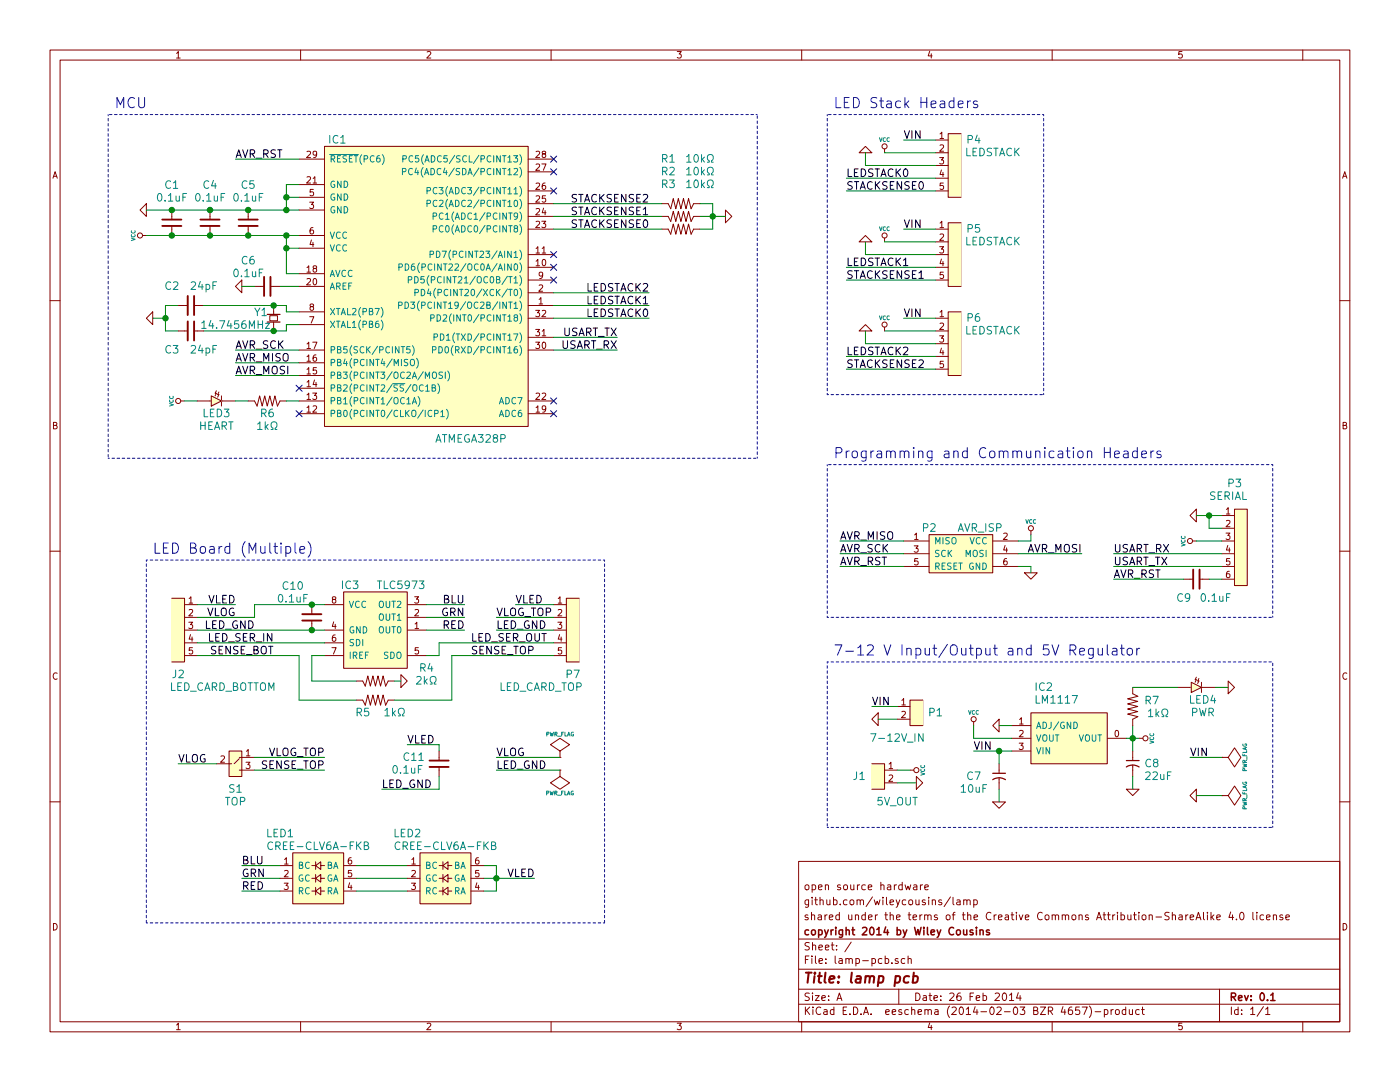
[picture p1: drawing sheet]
EESchema Schematic File Version 2
LIBS:power
LIBS:7400-ic
LIBS:analog-ic
LIBS:avr-mcu
LIBS:bluegiga
LIBS:connector
LIBS:freescale-ic
LIBS:ftdi-ic
LIBS:maxim-ic
LIBS:micrel-ic
LIBS:microchip-ic
LIBS:nxp-ic
LIBS:rohm
LIBS:sharp-relay
LIBS:sparkfun
LIBS:standard
LIBS:stmicro-mcu
LIBS:ti-ic
LIBS:uln-ic
LIBS:led
LIBS:lamp-pcb-cache
EELAYER 24 0
EELAYER END
$Descr A 11000 8500
encoding utf-8
Sheet 1 1
Title "lamp pcb"
Date "26 Feb 2014"
Rev "0.1"
Comp "copyright 2014 by Wiley Cousins"
Comment1 "shared under the terms of the Creative Commons Attribution-ShareAlike 4.0 license"
Comment2 "github.com/wileycousins/lamp"
Comment3 "open source hardware"
Comment4 ""
$EndDescr
$Comp
L ATMEGA328P_TQFP IC1
U 1 1
P 3350 2250
F 0 "IC1" H 2650 3400 60  0000 C CNN
F 1 "ATMEGA328P" H 3700 1050 60  0000 C CNN
F 2 "" H 3350 2250 60  0000 C CNN
F 3 "" H 3350 2250 60  0000 C CNN
	1    3350 2250
	1    0    0    -1  
$EndComp
$Comp
L AVR_ISP P2
U 1 1
P 7550 4350
F 0 "P2" H 7300 4550 60  0000 C CNN
F 1 "AVR_ISP" H 7700 4550 60  0000 C CNN
F 2 "" H 7550 4350 60  0001 C CNN
F 3 "" H 7550 4350 60  0001 C CNN
	1    7550 4350
	1    0    0    -1  
$EndComp
$Comp
L 6PIN_HEADER P3
U 1 1
P 9700 4300
F 0 "P3" H 9700 4800 60  0000 C CNN
F 1 "SERIAL" H 9650 4700 60  0000 C CNN
F 2 "" H 9750 4300 60  0001 C CNN
F 3 "" H 9750 4300 60  0001 C CNN
	1    9700 4300
	1    0    0    -1  
$EndComp
$Comp
L CRYSTAL Y1
U 1 1
P 2150 2500
F 0 "Y1" V 2200 2600 60  0000 C CNN
F 1 "14.7456MHz" V 2100 2800 60  0000 C CNN
F 2 "" H 2150 2500 60  0001 C CNN
F 3 "http://www.abracon.com/Resonators/abls.pdf" H 2150 2500 60  0001 C CNN
F 4 "Abracon Corporation" H 2150 2500 60  0001 C CNN "Manufacturer"
F 5 "ABLS-14.7456MHZ-B4-T" H 2150 2500 60  0001 C CNN "Manuf. Part"
F 6 "Digikey" H 2150 2500 60  0001 C CNN "Distributor"
F 7 "535-10223-1-ND" H 2150 2500 60  0001 C CNN "Distrib. Part"
F 8 "http://www.digikey.com/product-detail/en/ABLS-14.7456MHZ-B4-T/535-10223-1-ND/2184258" H 2150 2500 60  0001 C CNN "Distrib. Link"
	1    2150 2500
	0    -1   -1   0   
$EndComp
$Comp
L C C2
U 1 1
P 1500 2400
F 0 "C2" H 1350 2550 60  0000 C CNN
F 1 "24pF" H 1600 2550 60  0000 C CNN
F 2 "" H 1500 2400 60  0001 C CNN
F 3 "" H 1500 2400 60  0001 C CNN
F 4 "Samsung Electro-Mechanics America, Inc" H 1500 2400 60  0001 C CNN "Manufacturer"
F 5 "CL10C240JB8NCNC" H 1500 2400 60  0001 C CNN "Manuf. Part"
F 6 "Digikey" H 1500 2400 60  0001 C CNN "Distributor"
F 7 "1276-2242-1-ND" H 1500 2400 60  0001 C CNN "Distrib. Part"
F 8 "http://www.digikey.com/product-detail/en/CL10C240JB8NCNC/1276-2242-1-ND/3890328" H 1500 2400 60  0001 C CNN "Distrib. Link"
	1    1500 2400
	1    0    0    -1  
$EndComp
$Comp
L GND #PWR01
U 1 1
P 1200 2500
F 0 "#PWR01" H 1200 2500 30  0001 C CNN
F 1 "GND" H 1200 2430 30  0001 C CNN
F 2 "" H 1200 2500 60  0000 C CNN
F 3 "" H 1200 2500 60  0000 C CNN
	1    1200 2500
	0    1    1    0   
$EndComp
Text Label 1850 2750 0    60   ~ 0
AVR_SCK
Text Label 1850 2850 0    60   ~ 0
AVR_MISO
Text Label 1850 2950 0    60   ~ 0
AVR_MOSI
Text Label 1850 1250 0    60   ~ 0
AVR_RST
$Comp
L C C6
U 1 1
P 2100 2250
F 0 "C6" H 1950 2450 60  0000 C CNN
F 1 "0.1uF" H 1950 2350 60  0000 C CNN
F 2 "" H 2100 2250 60  0001 C CNN
F 3 "" H 2100 2250 60  0001 C CNN
F 4 "On hand" H 2100 2250 60  0001 C CNN "Distributor"
	1    2100 2250
	1    0    0    -1  
$EndComp
$Comp
L GND #PWR02
U 1 1
P 1900 2250
F 0 "#PWR02" H 1900 2250 30  0001 C CNN
F 1 "GND" H 1900 2180 30  0001 C CNN
F 2 "" H 1900 2250 60  0000 C CNN
F 3 "" H 1900 2250 60  0000 C CNN
	1    1900 2250
	0    1    1    0   
$EndComp
$Comp
L VCC #PWR03
U 1 1
P 1150 1850
F 0 "#PWR03" H 1150 1950 30  0001 C CNN
F 1 "VCC" H 1150 1950 30  0000 C CNN
F 2 "" H 1150 1850 60  0000 C CNN
F 3 "" H 1150 1850 60  0000 C CNN
	1    1150 1850
	0    -1   -1   0   
$EndComp
$Comp
L GND #PWR04
U 1 1
P 1150 1650
F 0 "#PWR04" H 1150 1650 30  0001 C CNN
F 1 "GND" H 1150 1580 30  0001 C CNN
F 2 "" H 1150 1650 60  0000 C CNN
F 3 "" H 1150 1650 60  0000 C CNN
	1    1150 1650
	0    1    1    0   
$EndComp
$Comp
L C C1
U 1 1
P 1350 1750
F 0 "C1" V 1650 1750 60  0000 C CNN
F 1 "0.1uF" V 1550 1750 60  0000 C CNN
F 2 "" H 1350 1750 60  0001 C CNN
F 3 "" H 1350 1750 60  0001 C CNN
F 4 "On Hand" H 1350 1750 60  0001 C CNN "Distributor"
	1    1350 1750
	0    -1   -1   0   
$EndComp
$Comp
L C C4
U 1 1
P 1650 1750
F 0 "C4" V 1950 1750 60  0000 C CNN
F 1 "0.1uF" V 1850 1750 60  0000 C CNN
F 2 "" H 1650 1750 60  0001 C CNN
F 3 "" H 1650 1750 60  0001 C CNN
F 4 "On hand" H 1650 1750 60  0001 C CNN "Distributor"
	1    1650 1750
	0    -1   -1   0   
$EndComp
$Comp
L C C5
U 1 1
P 1950 1750
F 0 "C5" V 2250 1750 60  0000 C CNN
F 1 "0.1uF" V 2150 1750 60  0000 C CNN
F 2 "" H 1950 1750 60  0001 C CNN
F 3 "" H 1950 1750 60  0001 C CNN
F 4 "On hand" H 1950 1750 60  0001 C CNN "Distributor"
	1    1950 1750
	0    -1   -1   0   
$EndComp
Text Label 6600 4450 0    60   ~ 0
AVR_RST
Text Label 6600 4350 0    60   ~ 0
AVR_SCK
Text Label 6600 4250 0    60   ~ 0
AVR_MISO
Text Label 8500 4350 2    60   ~ 0
AVR_MOSI
$Comp
L VCC #PWR05
U 1 1
P 8100 4200
F 0 "#PWR05" H 8100 4300 30  0001 C CNN
F 1 "VCC" H 8100 4300 30  0000 C CNN
F 2 "" H 8100 4200 60  0000 C CNN
F 3 "" H 8100 4200 60  0000 C CNN
	1    8100 4200
	1    0    0    -1  
$EndComp
$Comp
L GND #PWR06
U 1 1
P 8100 4500
F 0 "#PWR06" H 8100 4500 30  0001 C CNN
F 1 "GND" H 8100 4430 30  0001 C CNN
F 2 "" H 8100 4500 60  0000 C CNN
F 3 "" H 8100 4500 60  0000 C CNN
	1    8100 4500
	1    0    0    -1  
$EndComp
Text Label 4850 2650 2    60   ~ 0
USART_TX
Text Label 4850 2750 2    60   ~ 0
USART_RX
$Comp
L GND #PWR07
U 1 1
P 9400 4050
F 0 "#PWR07" H 9400 4050 30  0001 C CNN
F 1 "GND" H 9400 3980 30  0001 C CNN
F 2 "" H 9400 4050 60  0000 C CNN
F 3 "" H 9400 4050 60  0000 C CNN
	1    9400 4050
	0    1    1    0   
$EndComp
$Comp
L VCC #PWR08
U 1 1
P 9400 4250
F 0 "#PWR08" H 9400 4350 30  0001 C CNN
F 1 "VCC" H 9400 4350 30  0000 C CNN
F 2 "" H 9400 4250 60  0000 C CNN
F 3 "" H 9400 4250 60  0000 C CNN
	1    9400 4250
	0    -1   -1   0   
$EndComp
Text Label 8750 4350 0    60   ~ 0
USART_RX
Text Label 8750 4450 0    60   ~ 0
USART_TX
$Comp
L C C9
U 1 1
P 9400 4550
F 0 "C9" H 9300 4400 60  0000 C CNN
F 1 "0.1uF" H 9550 4400 60  0000 C CNN
F 2 "" H 9400 4550 60  0001 C CNN
F 3 "" H 9400 4550 60  0001 C CNN
F 4 "On hand" H 9400 4550 60  0001 C CNN "Distributor"
	1    9400 4550
	1    0    0    -1  
$EndComp
Text Label 8750 4550 0    60   ~ 0
AVR_RST
$Comp
L 2PIN_MALE P1
U 1 1
P 7150 5600
F 0 "P1" H 7350 5600 60  0000 C CNN
F 1 "7-12V_IN" H 7050 5400 60  0000 C CNN
F 2 "" H 7100 5400 60  0001 C CNN
F 3 "" H 7100 5400 60  0001 C CNN
	1    7150 5600
	1    0    0    -1  
$EndComp
Text Label 6850 5550 0    60   ~ 0
VIN
$Comp
L GND #PWR09
U 1 1
P 6900 5650
F 0 "#PWR09" H 6900 5650 30  0001 C CNN
F 1 "GND" H 6900 5580 30  0001 C CNN
F 2 "" H 6900 5650 60  0000 C CNN
F 3 "" H 6900 5650 60  0000 C CNN
	1    6900 5650
	0    1    1    0   
$EndComp
$Comp
L LM1117 IC2
U 1 1
P 8400 5800
F 0 "IC2" H 8200 6200 60  0000 C CNN
F 1 "LM1117" H 8300 6100 60  0000 C CNN
F 2 "" H 8400 5800 60  0001 C CNN
F 3 "http://www.diodes.com/datasheets/AZ1117C.pdf" H 8400 5800 60  0001 C CNN
F 4 "Diodes Incorporated" H 8400 5800 60  0001 C CNN "Manufacturer"
F 5 "AZ1117CH-5.0TRG1" H 8400 5800 60  0001 C CNN "Manuf. Part"
F 6 "Digikey" H 8400 5800 60  0001 C CNN "Distributor"
F 7 "AZ1117CH-5.0TRG1DICT-ND" H 8400 5800 60  0001 C CNN "Distrib. Part"
F 8 "http://www.digikey.com/product-detail/en/AZ1117CH-5.0TRG1/AZ1117CH-5.0TRG1DICT-ND/4505207" H 8400 5800 60  0001 C CNN "Distrib. Link"
	1    8400 5800
	1    0    0    -1  
$EndComp
$Comp
L GND #PWR010
U 1 1
P 7850 5700
F 0 "#PWR010" H 7850 5700 30  0001 C CNN
F 1 "GND" H 7850 5630 30  0001 C CNN
F 2 "" H 7850 5700 60  0000 C CNN
F 3 "" H 7850 5700 60  0000 C CNN
	1    7850 5700
	0    1    1    0   
$EndComp
$Comp
L VCC #PWR011
U 1 1
P 7650 5700
F 0 "#PWR011" H 7650 5800 30  0001 C CNN
F 1 "VCC" H 7650 5800 30  0000 C CNN
F 2 "" H 7650 5700 60  0000 C CNN
F 3 "" H 7650 5700 60  0000 C CNN
	1    7650 5700
	1    0    0    -1  
$EndComp
Text Label 7650 5900 0    60   ~ 0
VIN
$Comp
L VCC #PWR012
U 1 1
P 8950 5800
F 0 "#PWR012" H 8950 5900 30  0001 C CNN
F 1 "VCC" H 8950 5900 30  0000 C CNN
F 2 "" H 8950 5800 60  0000 C CNN
F 3 "" H 8950 5800 60  0000 C CNN
	1    8950 5800
	0    1    1    0   
$EndComp
$Comp
L C_POL C7
U 1 1
P 7850 6100
F 0 "C7" V 7850 5900 60  0000 C CNN
F 1 "10uF" V 7950 5900 60  0000 C CNN
F 2 "" H 7850 6100 60  0001 C CNN
F 3 "" H 7850 6100 60  0001 C CNN
F 4 "Taiyo Yuden" H 7850 6100 60  0001 C CNN "Manufacturer"
F 5 "TMK316F106ZL-T" H 7850 6100 60  0001 C CNN "Manuf. Part"
F 6 "Digikey" H 7850 6100 60  0001 C CNN "Distributor"
F 7 "587-1353-1-ND" H 7850 6100 60  0001 C CNN "Distrib. Part"
F 8 "http://www.digikey.com/product-detail/en/TMK316F106ZL-T/587-1353-1-ND/931130" H 7850 6100 60  0001 C CNN "Distrib. Link"
	1    7850 6100
	0    1    1    0   
$EndComp
$Comp
L C_POL C8
U 1 1
P 8900 6000
F 0 "C8" V 8900 6150 60  0000 C CNN
F 1 "22uF" V 9000 6200 60  0000 C CNN
F 2 "" H 8900 6000 60  0001 C CNN
F 3 "" H 8900 6000 60  0001 C CNN
F 4 "Taiyo Yuden" H 8900 6000 60  0001 C CNN "Manufacturer"
F 5 "LMK316F226ZL-T" H 8900 6000 60  0001 C CNN "Manuf. Part"
F 6 "Digikey" H 8900 6000 60  0001 C CNN "Distributor"
F 7 "587-1356-1-ND" H 8900 6000 60  0001 C CNN "Distrib. Part"
F 8 "http://www.digikey.com/product-detail/en/LMK316F226ZL-T/587-1356-1-ND/931133" H 8900 6000 60  0001 C CNN "Distrib. Link"
	1    8900 6000
	0    1    1    0   
$EndComp
$Comp
L GND #PWR013
U 1 1
P 7850 6300
F 0 "#PWR013" H 7850 6300 30  0001 C CNN
F 1 "GND" H 7850 6230 30  0001 C CNN
F 2 "" H 7850 6300 60  0000 C CNN
F 3 "" H 7850 6300 60  0000 C CNN
	1    7850 6300
	1    0    0    -1  
$EndComp
$Comp
L GND #PWR014
U 1 1
P 8900 6200
F 0 "#PWR014" H 8900 6200 30  0001 C CNN
F 1 "GND" H 8900 6130 30  0001 C CNN
F 2 "" H 8900 6200 60  0000 C CNN
F 3 "" H 8900 6200 60  0000 C CNN
	1    8900 6200
	1    0    0    -1  
$EndComp
NoConn ~ 2350 3050
NoConn ~ 2350 3250
Text Label 5100 1800 2    60   ~ 0
STACKSENSE0
Text Label 5100 1700 2    60   ~ 0
STACKSENSE1
Text Label 5100 1600 2    60   ~ 0
STACKSENSE2
NoConn ~ 4350 1500
NoConn ~ 4350 1350
NoConn ~ 4350 1250
$Comp
L R R1
U 1 1
P 5350 1600
F 0 "R1" H 5250 1950 60  0000 C CNN
F 1 "10kΩ" H 5500 1950 60  0000 C CNN
F 2 "" H 5350 1600 60  0001 C CNN
F 3 "" H 5350 1600 60  0001 C CNN
F 4 "On hand" H 5350 1600 60  0001 C CNN "Distributor"
	1    5350 1600
	1    0    0    -1  
$EndComp
$Comp
L R R2
U 1 1
P 5350 1700
F 0 "R2" H 5250 2050 60  0000 C CNN
F 1 "10kΩ" H 5500 2050 60  0000 C CNN
F 2 "" H 5350 1700 60  0001 C CNN
F 3 "" H 5350 1700 60  0001 C CNN
F 4 "On hand" H 5350 1700 60  0001 C CNN "Distributor"
	1    5350 1700
	1    0    0    -1  
$EndComp
$Comp
L R R3
U 1 1
P 5350 1800
F 0 "R3" H 5250 2150 60  0000 C CNN
F 1 "10kΩ" H 5500 2150 60  0000 C CNN
F 2 "" H 5350 1800 60  0001 C CNN
F 3 "" H 5350 1800 60  0001 C CNN
F 4 "On hand" H 5350 1800 60  0001 C CNN "Distributor"
	1    5350 1800
	1    0    0    -1  
$EndComp
$Comp
L GND #PWR015
U 1 1
P 5700 1700
F 0 "#PWR015" H 5700 1700 30  0001 C CNN
F 1 "GND" H 5700 1630 30  0001 C CNN
F 2 "" H 5700 1700 60  0000 C CNN
F 3 "" H 5700 1700 60  0000 C CNN
	1    5700 1700
	0    -1   -1   0   
$EndComp
Text Label 5100 2500 2    60   ~ 0
LEDSTACK0
Text Label 5100 2400 2    60   ~ 0
LEDSTACK1
Text Label 5100 2300 2    60   ~ 0
LEDSTACK2
NoConn ~ 4350 2200
NoConn ~ 4350 2100
NoConn ~ 4350 2000
NoConn ~ 4350 3250
NoConn ~ 4350 3150
$Comp
L 5PIN_MALE P4
U 1 1
P 7450 1300
F 0 "P4" H 7650 1500 60  0000 C CNN
F 1 "LEDSTACK" H 7800 1400 60  0000 C CNN
F 2 "" H 7500 1200 60  0001 C CNN
F 3 "" H 7500 1200 60  0001 C CNN
	1    7450 1300
	1    0    0    -1  
$EndComp
Text Label 7100 1100 0    60   ~ 0
VIN
$Comp
L VCC #PWR016
U 1 1
P 6950 1200
F 0 "#PWR016" H 6950 1300 30  0001 C CNN
F 1 "VCC" H 6950 1300 30  0000 C CNN
F 2 "" H 6950 1200 60  0000 C CNN
F 3 "" H 6950 1200 60  0000 C CNN
	1    6950 1200
	1    0    0    -1  
$EndComp
$Comp
L GND #PWR017
U 1 1
P 6800 1200
F 0 "#PWR017" H 6800 1200 30  0001 C CNN
F 1 "GND" H 6800 1130 30  0001 C CNN
F 2 "" H 6800 1200 60  0000 C CNN
F 3 "" H 6800 1200 60  0000 C CNN
	1    6800 1200
	-1   0    0    1   
$EndComp
Text Label 6650 1400 0    60   ~ 0
LEDSTACK0
Text Label 6650 1500 0    60   ~ 0
STACKSENSE0
$Comp
L 5PIN_MALE P5
U 1 1
P 7450 2000
F 0 "P5" H 7650 2200 60  0000 C CNN
F 1 "LEDSTACK" H 7800 2100 60  0000 C CNN
F 2 "" H 7500 1900 60  0001 C CNN
F 3 "" H 7500 1900 60  0001 C CNN
	1    7450 2000
	1    0    0    -1  
$EndComp
Text Label 7100 1800 0    60   ~ 0
VIN
$Comp
L VCC #PWR018
U 1 1
P 6950 1900
F 0 "#PWR018" H 6950 2000 30  0001 C CNN
F 1 "VCC" H 6950 2000 30  0000 C CNN
F 2 "" H 6950 1900 60  0000 C CNN
F 3 "" H 6950 1900 60  0000 C CNN
	1    6950 1900
	1    0    0    -1  
$EndComp
$Comp
L GND #PWR019
U 1 1
P 6800 1900
F 0 "#PWR019" H 6800 1900 30  0001 C CNN
F 1 "GND" H 6800 1830 30  0001 C CNN
F 2 "" H 6800 1900 60  0000 C CNN
F 3 "" H 6800 1900 60  0000 C CNN
	1    6800 1900
	-1   0    0    1   
$EndComp
Text Label 6650 2100 0    60   ~ 0
LEDSTACK1
Text Label 6650 2200 0    60   ~ 0
STACKSENSE1
$Comp
L 5PIN_MALE P6
U 1 1
P 7450 2700
F 0 "P6" H 7650 2900 60  0000 C CNN
F 1 "LEDSTACK" H 7800 2800 60  0000 C CNN
F 2 "" H 7500 2600 60  0001 C CNN
F 3 "" H 7500 2600 60  0001 C CNN
	1    7450 2700
	1    0    0    -1  
$EndComp
Text Label 7100 2500 0    60   ~ 0
VIN
$Comp
L VCC #PWR020
U 1 1
P 6950 2600
F 0 "#PWR020" H 6950 2700 30  0001 C CNN
F 1 "VCC" H 6950 2700 30  0000 C CNN
F 2 "" H 6950 2600 60  0000 C CNN
F 3 "" H 6950 2600 60  0000 C CNN
	1    6950 2600
	1    0    0    -1  
$EndComp
$Comp
L GND #PWR021
U 1 1
P 6800 2600
F 0 "#PWR021" H 6800 2600 30  0001 C CNN
F 1 "GND" H 6800 2530 30  0001 C CNN
F 2 "" H 6800 2600 60  0000 C CNN
F 3 "" H 6800 2600 60  0000 C CNN
	1    6800 2600
	-1   0    0    1   
$EndComp
Text Label 6650 2800 0    60   ~ 0
LEDSTACK2
Text Label 6650 2900 0    60   ~ 0
STACKSENSE2
$Comp
L 5PIN_FEMALE J2
U 1 1
P 1450 4950
F 0 "J2" H 1400 4600 60  0000 C CNN
F 1 "LED_CARD_BOTTOM" H 1750 4500 60  0000 C CNN
F 2 "" H 1400 4850 60  0001 C CNN
F 3 "" H 1400 4850 60  0001 C CNN
	1    1450 4950
	1    0    0    -1  
$EndComp
Text Label 1850 4750 2    60   ~ 0
VLED
Text Label 1850 4850 2    60   ~ 0
VLOG
Text Label 2000 4950 2    60   ~ 0
LED_GND
Text Label 2150 5050 2    60   ~ 0
LED_SER_IN
Text Label 2150 5150 2    60   ~ 0
SENSE_BOT
$Comp
L C C10
U 1 1
P 2450 4850
F 0 "C10" V 2700 5000 60  0000 C CNN
F 1 "0.1uF" V 2600 5000 60  0000 C CNN
F 2 "" H 2450 4850 60  0001 C CNN
F 3 "" H 2450 4850 60  0001 C CNN
F 4 "On hand" H 2450 4850 60  0001 C CNN "Distributor"
	1    2450 4850
	0    -1   -1   0   
$EndComp
Text Label 3650 4950 2    60   ~ 0
RED
Text Label 3650 4850 2    60   ~ 0
GRN
Text Label 3650 4750 2    60   ~ 0
BLU
$Comp
L 5PIN_MALE P7
U 1 1
P 4450 4950
F 0 "P7" H 4500 4600 60  0000 C CNN
F 1 "LED_CARD_TOP" H 4250 4500 60  0000 C CNN
F 2 "" H 4500 4850 60  0001 C CNN
F 3 "" H 4500 4850 60  0001 C CNN
	1    4450 4950
	1    0    0    -1  
$EndComp
Text Label 4050 4750 0    60   ~ 0
VLED
Text Label 3900 4850 0    60   ~ 0
VLOG_TOP
Text Label 3900 4950 0    60   ~ 0
LED_GND
Text Label 3700 5050 0    60   ~ 0
LED_SER_OUT
Text Label 3700 5150 0    60   ~ 0
SENSE_TOP
$Comp
L TLC5973 IC3
U 1 1
P 2950 4950
F 0 "IC3" H 2750 5300 60  0000 C CNN
F 1 "TLC5973" H 3150 5300 60  0000 C CNN
F 2 "" H 2950 5000 60  0001 C CNN
F 3 "" H 2950 5000 60  0001 C CNN
F 4 "Texas Instruments" H 2950 4500 60  0001 C CNN "Manufacturer"
F 5 "TLC5973D" H 2950 4950 60  0001 C CNN "Manuf. Part"
	1    2950 4950
	1    0    0    -1  
$EndComp
$Comp
L R R4
U 1 1
P 2950 5350
F 0 "R4" H 3350 5450 60  0000 C CNN
F 1 "2kΩ" H 3350 5350 60  0000 C CNN
F 2 "" H 2950 5350 60  0001 C CNN
F 3 "" H 2950 5350 60  0001 C CNN
F 4 "On hand" H 2950 5350 60  0001 C CNN "Distributor"
	1    2950 5350
	1    0    0    -1  
$EndComp
$Comp
L R R5
U 1 1
P 2950 5500
F 0 "R5" H 2850 5400 60  0000 C CNN
F 1 "1kΩ" H 3100 5400 60  0000 C CNN
F 2 "" H 2950 5500 60  0001 C CNN
F 3 "" H 2950 5500 60  0001 C CNN
F 4 "On hand" H 2950 5500 60  0001 C CNN "Distributor"
	1    2950 5500
	1    0    0    -1  
$EndComp
$Comp
L GND #PWR022
U 1 1
P 3150 5350
F 0 "#PWR022" H 3150 5350 30  0001 C CNN
F 1 "GND" H 3150 5280 30  0001 C CNN
F 2 "" H 3150 5350 60  0000 C CNN
F 3 "" H 3150 5350 60  0000 C CNN
	1    3150 5350
	0    -1   -1   0   
$EndComp
$Comp
L C C11
U 1 1
P 3450 6000
F 0 "C11" V 3400 5800 60  0000 C CNN
F 1 "0.1uF" V 3500 5750 60  0000 C CNN
F 2 "" H 3450 6000 60  0001 C CNN
F 3 "" H 3450 6000 60  0001 C CNN
F 4 "On hand" H 3450 6000 60  0001 C CNN "Distributor"
	1    3450 6000
	0    1    1    0   
$EndComp
Text Notes 6550 5150 0    80   ~ 0
7-12 V Input/Output and 5V Regulator
$Comp
L 2PIN_FEMALE J1
U 1 1
P 6950 6100
F 0 "J1" H 6750 6100 60  0000 C CNN
F 1 "5V_OUT" H 7050 5900 60  0000 C CNN
F 2 "" H 6900 5900 60  0001 C CNN
F 3 "" H 6900 5900 60  0001 C CNN
	1    6950 6100
	1    0    0    -1  
$EndComp
$Comp
L GND #PWR023
U 1 1
P 7200 6150
F 0 "#PWR023" H 7200 6150 30  0001 C CNN
F 1 "GND" H 7200 6080 30  0001 C CNN
F 2 "" H 7200 6150 60  0000 C CNN
F 3 "" H 7200 6150 60  0000 C CNN
	1    7200 6150
	0    -1   -1   0   
$EndComp
Text Notes 6550 3600 0    80   ~ 0
Programming and Communication Headers
Text Label 3200 5850 0    60   ~ 0
VLED
Text Notes 1200 4350 0    80   ~ 0
LED Board (Multiple)
Text Notes 6550 850  0    80   ~ 0
LED Stack Headers
Text Notes 900  850  0    80   ~ 0
MCU
$Comp
L SPDT S1
U 1 1
P 1850 6000
F 0 "S1" H 1850 5800 60  0000 C CNN
F 1 "TOP" H 1850 5700 60  0000 C CNN
F 2 "" H 1850 6000 60  0001 C CNN
F 3 "http://www.ck-components.com/index.php?module=media&action=Display&cmpref=14398&lang=en&width=&height=&format=&alt=" H 1850 6000 60  0001 C CNN
F 4 "C&K Components" H 1850 6000 60  0001 C CNN "Manufacturer"
F 5 "JS102011SAQN" H 1850 6000 60  0001 C CNN "Manuf. Part"
F 6 "Digikey" H 1850 6000 60  0001 C CNN "Distributor"
F 7 "401-1999-1-ND" H 1850 6000 60  0001 C CNN "Distrib. Part"
F 8 "http://www.digikey.com/product-detail/en/JS102011SAQN/401-1999-1-ND/1640114" H 1850 6000 60  0001 C CNN "Distrib. Link"
	1    1850 6000
	1    0    0    -1  
$EndComp
Text Label 1400 6000 0    60   ~ 0
VLOG
Text Label 2550 5950 2    60   ~ 0
VLOG_TOP
Text Label 2550 6050 2    60   ~ 0
SENSE_TOP
Wire Notes Line
	4750 4400 4750 7250
Wire Notes Line
	1150 4400 1150 7250
Wire Wire Line
	3450 6200 3450 6100
Wire Wire Line
	3450 5850 3450 5900
Wire Wire Line
	3200 5850 3450 5850
Wire Notes Line
	6500 4850 10000 4850
Wire Notes Line
	6500 3650 6500 4850
Wire Notes Line
	10000 3650 6500 3650
Wire Notes Line
	10000 4850 10000 3650
Wire Wire Line
	7200 6150 7050 6150
Wire Notes Line
	6500 5200 10000 5200
Wire Notes Line
	6500 6500 10000 6500
Wire Notes Line
	6500 5200 6500 6500
Wire Wire Line
	3900 4850 4350 4850
Wire Wire Line
	2350 5500 2800 5500
Wire Wire Line
	2350 5150 2350 5500
Wire Wire Line
	2450 5350 2800 5350
Wire Wire Line
	2450 5150 2450 5350
Wire Wire Line
	2550 5150 2450 5150
Wire Wire Line
	3550 5500 3100 5500
Wire Wire Line
	3450 5150 3450 5050
Wire Wire Line
	3350 5150 3450 5150
Wire Wire Line
	3150 5350 3100 5350
Wire Wire Line
	3350 4750 3650 4750
Wire Wire Line
	3650 4850 3350 4850
Wire Wire Line
	3350 4950 3650 4950
Wire Wire Line
	1550 5050 2550 5050
Wire Wire Line
	3450 5050 4350 5050
Connection ~ 2450 4950
Connection ~ 2450 4750
Wire Wire Line
	2000 4750 2550 4750
Wire Wire Line
	2000 4850 2000 4750
Wire Wire Line
	1850 4750 1550 4750
Wire Wire Line
	1550 4850 2000 4850
Wire Wire Line
	1550 4950 2550 4950
Wire Wire Line
	1550 5150 2350 5150
Wire Wire Line
	7100 2500 7350 2500
Wire Wire Line
	6950 2600 7350 2600
Wire Wire Line
	6650 2900 7350 2900
Wire Wire Line
	6650 2800 7350 2800
Wire Wire Line
	6800 2700 7350 2700
Wire Wire Line
	6800 2600 6800 2700
Wire Wire Line
	7100 1800 7350 1800
Wire Wire Line
	6950 1900 7350 1900
Wire Wire Line
	6650 2200 7350 2200
Wire Wire Line
	6650 2100 7350 2100
Wire Wire Line
	6800 2000 7350 2000
Wire Wire Line
	6800 1900 6800 2000
Wire Wire Line
	7100 1100 7350 1100
Wire Wire Line
	6950 1200 7350 1200
Wire Wire Line
	6650 1500 7350 1500
Wire Wire Line
	6650 1400 7350 1400
Wire Wire Line
	6800 1300 7350 1300
Wire Wire Line
	6800 1200 6800 1300
Wire Wire Line
	5100 2500 4350 2500
Wire Wire Line
	4350 2400 5100 2400
Wire Wire Line
	5100 2300 4350 2300
Wire Wire Line
	5600 1800 5500 1800
Connection ~ 5600 1700
Wire Wire Line
	5600 1600 5500 1600
Wire Wire Line
	5600 1600 5600 1800
Wire Wire Line
	5500 1700 5700 1700
Wire Wire Line
	4350 1600 5200 1600
Wire Wire Line
	4350 1700 5200 1700
Wire Wire Line
	4350 1800 5200 1800
Connection ~ 8900 5800
Wire Wire Line
	8900 5700 8900 5900
Connection ~ 7850 5900
Wire Wire Line
	7850 6000 7850 5900
Wire Wire Line
	7850 6300 7850 6200
Wire Wire Line
	8900 6200 8900 6100
Wire Wire Line
	8950 5800 8850 5800
Wire Wire Line
	7950 5700 7850 5700
Wire Wire Line
	7650 5800 7650 5700
Wire Wire Line
	7950 5800 7650 5800
Wire Wire Line
	7650 5900 7950 5900
Wire Wire Line
	7050 5550 6850 5550
Wire Wire Line
	6900 5650 7050 5650
Wire Wire Line
	9500 4550 9600 4550
Wire Wire Line
	8750 4550 9300 4550
Wire Wire Line
	8750 4350 9600 4350
Wire Wire Line
	8750 4450 9600 4450
Wire Wire Line
	9400 4250 9600 4250
Connection ~ 9500 4050
Wire Wire Line
	9500 4150 9600 4150
Wire Wire Line
	9500 4050 9500 4150
Wire Wire Line
	9400 4050 9600 4050
Wire Wire Line
	4350 2650 4850 2650
Wire Wire Line
	4850 2750 4350 2750
Wire Wire Line
	7100 4350 6600 4350
Wire Wire Line
	7100 4450 6600 4450
Wire Wire Line
	7100 4250 6600 4250
Wire Wire Line
	8000 4350 8500 4350
Wire Wire Line
	8100 4250 8100 4200
Wire Wire Line
	8000 4250 8100 4250
Wire Wire Line
	8100 4450 8000 4450
Wire Wire Line
	8100 4500 8100 4450
Connection ~ 1350 1650
Connection ~ 1650 1650
Connection ~ 1950 1650
Connection ~ 2250 1650
Connection ~ 1950 1850
Connection ~ 1650 1850
Connection ~ 1350 1850
Connection ~ 2250 1550
Wire Wire Line
	2350 1550 2250 1550
Wire Wire Line
	1150 1850 2350 1850
Wire Wire Line
	1150 1650 2350 1650
Wire Wire Line
	2250 1450 2250 1650
Wire Wire Line
	2350 1450 2250 1450
Connection ~ 2250 1850
Connection ~ 2250 1950
Wire Wire Line
	2350 1950 2250 1950
Wire Wire Line
	2250 2150 2250 1850
Wire Wire Line
	2350 2150 2250 2150
Wire Wire Line
	2200 2250 2350 2250
Wire Wire Line
	1900 2250 2000 2250
Wire Wire Line
	1850 1250 2350 1250
Wire Wire Line
	1850 2950 2350 2950
Wire Wire Line
	2350 2850 1850 2850
Wire Wire Line
	1850 2750 2350 2750
Connection ~ 2150 2600
Wire Wire Line
	2250 2600 1600 2600
Wire Wire Line
	2250 2550 2250 2600
Wire Wire Line
	2350 2550 2250 2550
Connection ~ 2150 2400
Wire Wire Line
	2250 2450 2350 2450
Wire Wire Line
	2250 2400 2250 2450
Wire Wire Line
	1600 2400 2250 2400
Connection ~ 1300 2500
Wire Wire Line
	1300 2600 1400 2600
Wire Wire Line
	1300 2400 1400 2400
Wire Wire Line
	1300 2400 1300 2600
Wire Wire Line
	1200 2500 1300 2500
Wire Notes Line
	4750 4400 1150 4400
Wire Notes Line
	6500 900  6500 3100
Wire Notes Line
	6500 3100 8200 3100
Wire Notes Line
	8200 3100 8200 900 
Wire Notes Line
	8200 900  6500 900 
Wire Notes Line
	850  900  850  3600
Wire Notes Line
	850  3600 5950 3600
Wire Notes Line
	5950 3600 5950 900 
Wire Notes Line
	5950 900  850  900 
Wire Wire Line
	4050 4750 4350 4750
Wire Wire Line
	3550 5150 4350 5150
Wire Wire Line
	3550 5150 3550 5500
Wire Wire Line
	2550 5950 2000 5950
Wire Wire Line
	2000 6050 2550 6050
Wire Wire Line
	1400 6000 1700 6000
$Comp
L PWR_FLAG #FLG024
U 1 1
P 9600 5950
F 0 "#FLG024" H 9600 6045 30  0001 C CNN
F 1 "PWR_FLAG" H 9600 6130 30  0000 C CNN
F 2 "" H 9600 5950 60  0000 C CNN
F 3 "" H 9600 5950 60  0000 C CNN
	1    9600 5950
	0    1    1    0   
$EndComp
$Comp
L PWR_FLAG #FLG025
U 1 1
P 9600 6250
F 0 "#FLG025" H 9600 6345 30  0001 C CNN
F 1 "PWR_FLAG" H 9600 6430 30  0000 C CNN
F 2 "" H 9600 6250 60  0000 C CNN
F 3 "" H 9600 6250 60  0000 C CNN
	1    9600 6250
	0    1    1    0   
$EndComp
Text Label 9350 5950 0    60   ~ 0
VIN
Wire Wire Line
	9350 5950 9600 5950
$Comp
L GND #PWR026
U 1 1
P 9400 6250
F 0 "#PWR026" H 9400 6250 30  0001 C CNN
F 1 "GND" H 9400 6180 30  0001 C CNN
F 2 "" H 9400 6250 60  0000 C CNN
F 3 "" H 9400 6250 60  0000 C CNN
	1    9400 6250
	0    1    1    0   
$EndComp
Wire Wire Line
	9400 6250 9600 6250
Wire Notes Line
	10000 6500 10000 5200
Wire Wire Line
	3900 4950 4350 4950
Text Label 3000 6200 0    60   ~ 0
LED_GND
Wire Wire Line
	3000 6200 3450 6200
Text Label 3900 6050 0    60   ~ 0
LED_GND
$Comp
L PWR_FLAG #FLG027
U 1 1
P 4400 6050
F 0 "#FLG027" H 4400 6145 30  0001 C CNN
F 1 "PWR_FLAG" H 4400 6230 30  0000 C CNN
F 2 "" H 4400 6050 60  0000 C CNN
F 3 "" H 4400 6050 60  0000 C CNN
	1    4400 6050
	-1   0    0    1   
$EndComp
Text Label 3900 5950 0    60   ~ 0
VLOG
$Comp
L PWR_FLAG #FLG028
U 1 1
P 4400 5950
F 0 "#FLG028" H 4400 6045 30  0001 C CNN
F 1 "PWR_FLAG" H 4400 6130 30  0000 C CNN
F 2 "" H 4400 5950 60  0000 C CNN
F 3 "" H 4400 5950 60  0000 C CNN
	1    4400 5950
	1    0    0    -1  
$EndComp
Wire Wire Line
	4400 6050 3900 6050
Wire Wire Line
	3900 5950 4400 5950
$Comp
L C C3
U 1 1
P 1500 2600
F 0 "C3" H 1350 2450 60  0000 C CNN
F 1 "24pF" H 1600 2450 60  0000 C CNN
F 2 "" H 1500 2600 60  0001 C CNN
F 3 "" H 1500 2600 60  0001 C CNN
F 4 "Samsung Electro-Mechanics America, Inc" H 1500 2600 60  0001 C CNN "Manufacturer"
F 5 "CL10C240JB8NCNC" H 1500 2600 60  0001 C CNN "Manuf. Part"
F 6 "Digikey" H 1500 2600 60  0001 C CNN "Distributor"
F 7 "1276-2242-1-ND" H 1500 2600 60  0001 C CNN "Distrib. Part"
F 8 "http://www.digikey.com/product-detail/en/CL10C240JB8NCNC/1276-2242-1-ND/3890328" H 1500 2600 60  0001 C CNN "Distrib. Link"
	1    1500 2600
	1    0    0    -1  
$EndComp
$Comp
L VCC #PWR029
U 1 1
P 7150 6050
F 0 "#PWR029" H 7150 6150 30  0001 C CNN
F 1 "VCC" H 7150 6150 30  0000 C CNN
F 2 "" H 7150 6050 60  0000 C CNN
F 3 "" H 7150 6050 60  0000 C CNN
	1    7150 6050
	0    1    1    0   
$EndComp
Wire Wire Line
	7150 6050 7050 6050
$Comp
L CREE-CLV6A-FKB LED1
U 1 1
P 2500 6900
F 0 "LED1" H 2200 7250 60  0000 C CNN
F 1 "CREE-CLV6A-FKB" H 2500 7150 60  0000 C CNN
F 2 "" H 2300 7050 60  0001 C CNN
F 3 "http://www.cree.com/~/media/Files/Cree/LED%20Components%20and%20Modules/HB/Data%20Sheets/CLV6AFKB.pdf" H 2400 7150 60  0001 C CNN
F 4 "Cree" H 2500 7250 60  0001 C CNN "Manufacturer"
F 5 "CLV6A-FKB-CK1P1G1BB7R3R3" H 2600 7350 60  0001 C CNN "Manuf. Part"
F 6 "Digikey" H 2500 6900 60  0001 C CNN "Distributor"
F 7 "CLV6A-FKB-CK1P1G1BB7R3R3CT-ND" H 2500 6900 60  0001 C CNN "Distrib. Part"
F 8 "http://www.digikey.com/product-detail/en/CLV6A-FKB-CK1P1G1BB7R3R3/CLV6A-FKB-CK1P1G1BB7R3R3CT-ND/2166014" H 2500 6900 60  0001 C CNN "Distrib. Link"
	1    2500 6900
	1    0    0    -1  
$EndComp
Text Label 1900 6800 0    60   ~ 0
BLU
Text Label 1900 6900 0    60   ~ 0
GRN
Text Label 1900 7000 0    60   ~ 0
RED
Text Label 4200 6900 2    60   ~ 0
VLED
Wire Wire Line
	3800 6800 3900 6800
Wire Wire Line
	3900 6800 3900 7000
Wire Wire Line
	3900 7000 3800 7000
Wire Wire Line
	3800 6900 4200 6900
Connection ~ 3900 6900
Wire Wire Line
	2800 6800 3200 6800
Wire Wire Line
	2800 6900 3200 6900
Wire Wire Line
	3200 7000 2800 7000
Wire Wire Line
	2200 7000 1900 7000
Wire Wire Line
	1900 6900 2200 6900
Wire Wire Line
	2200 6800 1900 6800
$Comp
L CREE-CLV6A-FKB LED2
U 1 1
P 3500 6900
F 0 "LED2" H 3200 7250 60  0000 C CNN
F 1 "CREE-CLV6A-FKB" H 3500 7150 60  0000 C CNN
F 2 "" H 3300 7050 60  0001 C CNN
F 3 "http://www.cree.com/~/media/Files/Cree/LED%20Components%20and%20Modules/HB/Data%20Sheets/CLV6AFKB.pdf" H 3400 7150 60  0001 C CNN
F 4 "Cree" H 3500 7250 60  0001 C CNN "Manufacturer"
F 5 "CLV6A-FKB-CK1P1G1BB7R3R3" H 3600 7350 60  0001 C CNN "Manuf. Part"
F 6 "Digikey" H 3500 6900 60  0001 C CNN "Distributor"
F 7 "CLV6A-FKB-CK1P1G1BB7R3R3CT-ND" H 3500 6900 60  0001 C CNN "Distrib. Part"
F 8 "http://www.digikey.com/product-detail/en/CLV6A-FKB-CK1P1G1BB7R3R3/CLV6A-FKB-CK1P1G1BB7R3R3CT-ND/2166014" H 3500 6900 60  0001 C CNN "Distrib. Link"
	1    3500 6900
	1    0    0    -1  
$EndComp
Wire Notes Line
	1150 7250 4750 7250
$Comp
L R R6
U 1 1
P 2100 3150
F 0 "R6" H 2100 3050 60  0000 C CNN
F 1 "1kΩ" H 2100 2950 60  0000 C CNN
F 2 "" H 2100 3150 60  0001 C CNN
F 3 "" H 2100 3150 60  0001 C CNN
F 4 "On hand" H 2100 3150 60  0001 C CNN "Distributor"
	1    2100 3150
	1    0    0    -1  
$EndComp
Wire Wire Line
	2350 3150 2250 3150
$Comp
L LED LED3
U 1 1
P 1700 3150
F 0 "LED3" H 1700 3050 60  0000 C CNN
F 1 "HEART" H 1700 2950 60  0000 C CNN
F 2 "" H 1700 3150 60  0001 C CNN
F 3 "" H 1700 3150 60  0001 C CNN
F 4 "On hand" H 1700 3150 60  0001 C CNN "Distributor"
	1    1700 3150
	1    0    0    -1  
$EndComp
$Comp
L VCC #PWR030
U 1 1
P 1450 3150
F 0 "#PWR030" H 1450 3250 30  0001 C CNN
F 1 "VCC" H 1450 3250 30  0000 C CNN
F 2 "" H 1450 3150 60  0000 C CNN
F 3 "" H 1450 3150 60  0000 C CNN
	1    1450 3150
	0    -1   -1   0   
$EndComp
Wire Wire Line
	1450 3150 1550 3150
Wire Wire Line
	1850 3150 1950 3150
$Comp
L R R7
U 1 1
P 8900 5550
F 0 "R7" V 8950 5400 60  0000 C CNN
F 1 "1kΩ" V 8850 5350 60  0000 C CNN
F 2 "" H 8900 5550 60  0001 C CNN
F 3 "" H 8900 5550 60  0001 C CNN
F 4 "On hand" H 8900 5550 60  0001 C CNN "Distributor"
	1    8900 5550
	0    -1   -1   0   
$EndComp
$Comp
L LED LED4
U 1 1
P 9400 5400
F 0 "LED4" H 9450 5300 60  0000 C CNN
F 1 "PWR" H 9450 5200 60  0000 C CNN
F 2 "" H 9400 5400 60  0001 C CNN
F 3 "" H 9400 5400 60  0001 C CNN
F 4 "On hand" H 9400 5400 60  0001 C CNN "Distributor"
	1    9400 5400
	1    0    0    -1  
$EndComp
Wire Wire Line
	8900 5400 9250 5400
$Comp
L GND #PWR031
U 1 1
P 9650 5400
F 0 "#PWR031" H 9650 5400 30  0001 C CNN
F 1 "GND" H 9650 5330 30  0001 C CNN
F 2 "" H 9650 5400 60  0000 C CNN
F 3 "" H 9650 5400 60  0000 C CNN
	1    9650 5400
	0    -1   -1   0   
$EndComp
Wire Wire Line
	9650 5400 9550 5400
$EndSCHEMATC
